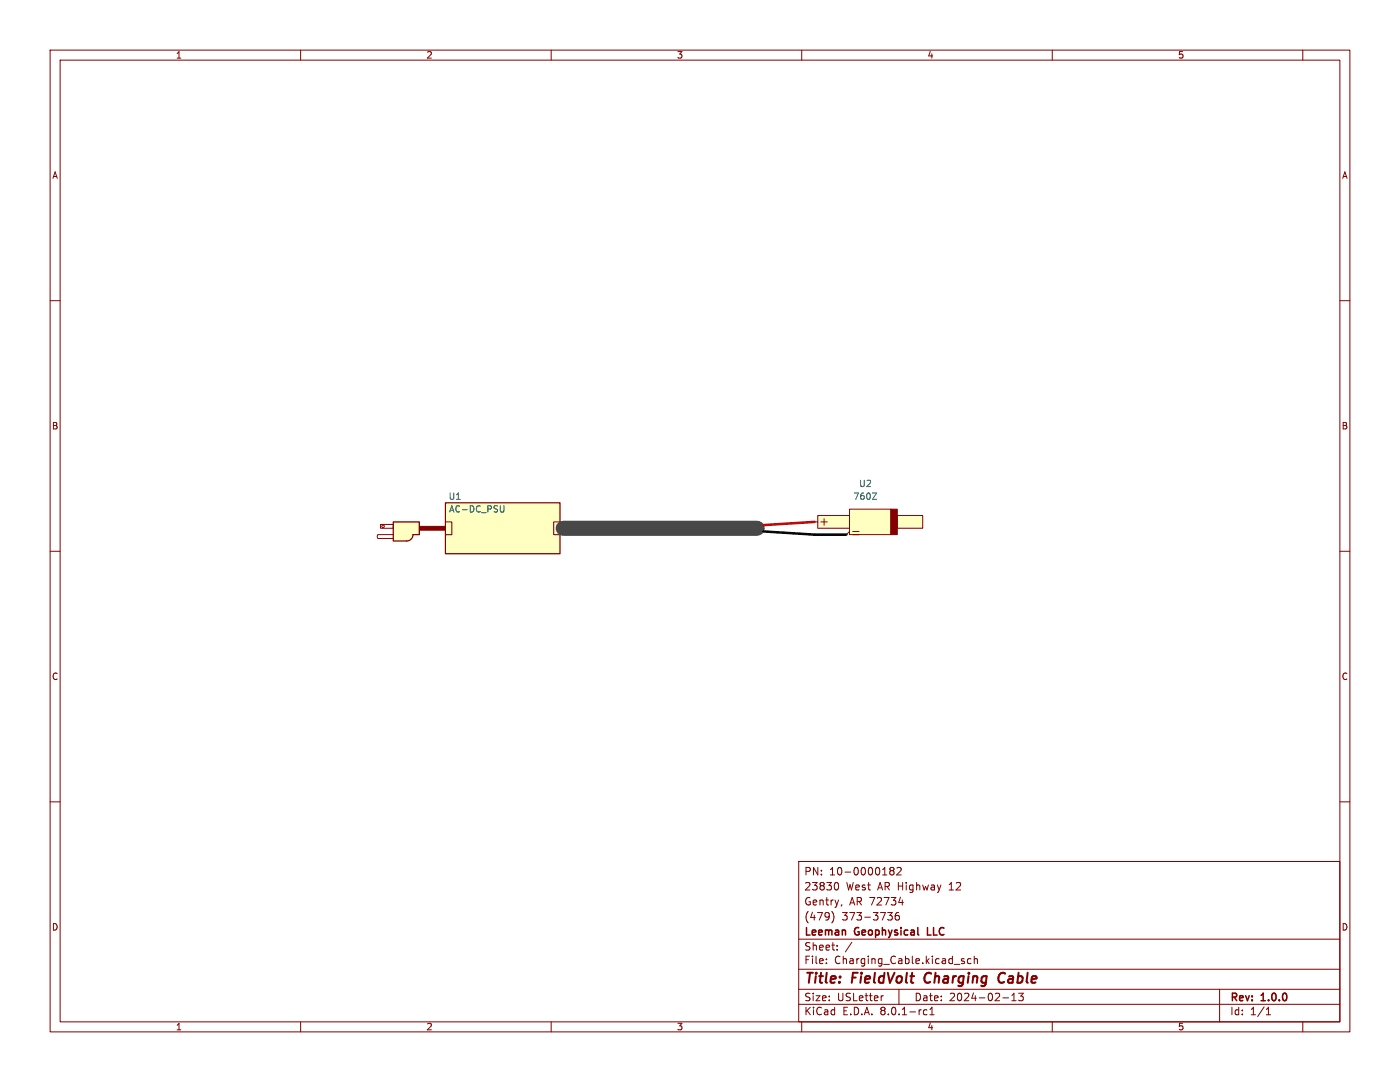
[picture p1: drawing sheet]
<svg xmlns="http://www.w3.org/2000/svg" width="279mm" height="216mm" viewBox="0 0 279 216" stroke-linecap="round" stroke-linejoin="round" font-family="sans-serif">
<g fill="none" stroke="#840000" stroke-width=".2">
<path d="M10 10h259.4v195.9h-259.4zM12 12h255.4v191.9h-255.4zM60 10v2M110 10v2M160 10v2M210 10v2M260 10v2M10 60h2M267.4 60h2M10 110h2M267.4 110h2M10 160h2"/>
<path d="M267.4 160h2M159.4 171.9h108v32h-108zM166.9 176.1a.8 .8 0 0 1 .5 .7 .8 .8 0 0 1-.5 .8M177.9 173.7l-.3-.3 .3-.3 .4 .1 .1 .2-.3 .3M177.9 173.7l-.3 .3v.3l.3 .3 .4-.1 .1-.2v-.3l-.3-.3M177.9 173.7h.2M179 173.2l.6-.1 .3 .4-1 1.1h1M180.1 179.6v1M159.4 197.4h108M159.4 193.4h108M159.4 187.4h108M164.9 192.1v.2"/>
<path d="M164.9 191.4v.1M166.1 181.9a1.74 1.74 0 0 1-.1 2.3M167.1 189.4v.2M167.1 188.7v.1M168 180.5l-.1 .3M170 188l-1.3 1.9M176.3 198.7l-.3 .1M177.1 182.1h1l-.5 .6 .4 .1 .1 .5-.3 .3h-.4M179.4 182.1l-.5 .1a1.01 1.01 0 0 0 0 1.4l.5-.2 .1-.5-.3-.2h-.4l-.2 .2M179.4 180.1h.9M179.4 197.4v3M191.9 191.7l.6 .3-.1 .2-.4 .1"/>
<path d="M191.9 191.4h.5M193.8 191.4l-.4-.1-.3 .3 .1 .6h.6M194.4 191.4l.2-.1 .4 .1 .1 .9M194.4 190.8v1.5M200.1 199.1h1.2M201.9 199.7h.9M201.9 198.6l.5-.4v1.5M203.3 198.2h.9l-.5 .6 .4 .1v.6l-.2 .2-.6-.2M243.4 197.4v6.5M60 203.9v2M110 203.9v2M159.4 200.4h108"/>
<path d="M160 203.9v2M185 201.6l-.4-.1-.3 .3 .1 .6h.6M185.6 202.5h.8M185.6 201.4l.4-.4v1.5M210 203.9v2M252.7 202.5h.9M252.7 201.4l.4-.4v1.5M260 203.9v2"/>
</g>
<path d="M184.8 194.4l-.3 .8 .3 .8M200.2 194.1a1.07 1.07 0 0 0-.9 .8 1.07 1.07 0 0 0 .5 1.2l.5-.1" fill="none" stroke="#840000" stroke-width=".4"/>
<path d="M185.1 185.1v1.5h.7" fill="none" stroke="#840000" stroke-width=".3"/>
<path d="M81.1 106.7h1.3a1.27 1.27 0 0 1-1.2 1.3z" fill="#ffffc2" stroke="#ffffc2" stroke-width=".2"/>
<g fill="#ffffc2">
<path d="M88.9 100.3h22.9v10.2h-22.9z"/>
<path d="M78.5 104.1h5.2v2.6h-1.3l-1.2 1.3h-2.7z"/>
</g>
<g fill="none" stroke="#840000" stroke-width=".2">
<path d="M75.9 104.6h2.6v.8h-2.6zM78.5 106.7h-3.1l-.1 .4 .1 .3h3.1M88.9 104.1h1.3v2.6h-1.3M111.8 104.1h-1.3v2.6h1.3"/>
<circle cx="76.5" cy="105" r=".25"/>
</g>
<path d="M78.5 104.1h5.2v2.6h-1.3a1.27 1.27 0 0 1-1.2 1.3h-2.7zM88.9 100.3h22.9v10.2h-22.9z" fill="none" stroke="#840000" stroke-width=".25"/>
<path d="M83.7 105h5.2v.8h-5.2z" fill="#840000" stroke="#840000" stroke-width=".2"/>
<path d="M100.6 100.9v1l-.1 .2-.4 .1" fill="none" stroke="#006464" stroke-width=".2"/>
<g fill="#ffffc2">
<path d="M179.1 102.9h5v2.5h-5z"/>
<path d="M169.5 101.6h8.3v5.1h-8.3z"/>
<path d="M163.2 102.9h6.3v2.5h-6.3z"/>
</g>
<path d="M161.3 104.1h1.9M163.2 102.9h6.3v2.5h-6.3zM163.8 104.1h1.3M164.5 103.5v1.3M169.5 101.6h8.3v5.1h-8.3zM169.5 106l-.6 .7h-1.3M170.2 106h1.2M170.2 106.7h1.2M179.1 102.9h5v2.5h-5z" fill="none" stroke="#840000" stroke-width=".2"/>
<path d="M177.8 101.6h1.3v5.1h-1.3z" fill="#840000" stroke="#840000" stroke-width=".2"/>
<path d="M174.1 98.4h.9l-.9 1.2h.9" fill="none" stroke="#006464" stroke-width=".2"/>
<path d="M112.4 105.4h38.7" fill="none" stroke="#484848" stroke-width="3"/>
<path d="M152.4 106l10.2 .7h6.3" fill="none" stroke="#000" stroke-width=".5"/>
<path d="M162.6 104.1l-10.2 .7" fill="none" stroke="#c20000" stroke-width=".5"/>
<g font-size="2.8" fill="#840000">
<text x="160.4" y="196.8">Title:</text>
<text x="170.1" y="196.8">FieldVolt</text>
<text x="185.3" y="196.8">Charging</text>
<text x="200.9" y="196.8">Cable</text>
</g>
<g font-size="2.1" fill="#840000">
<text x="160.4" y="177.9">23830</text>
<text x="160.4" y="174.9">PN:</text>
<text x="165.5" y="174.9">10-0000182</text>
<text x="168.8" y="177.9">West</text>
<text x="175.2" y="177.9">AR Highway</text>
<text x="189.7" y="177.9">12</text>
<text x="160.4" y="183.9">(479)</text>
<text x="160.4" y="180.9">Gentry,</text>
<text x="168" y="183.9">373-3736</text>
<text x="169.5" y="180.9">AR 72734</text>
<text x="160.4" y="189.9">Sheet:</text>
<text x="160.4" y="187.1">Leeman</text>
<text x="170.6" y="187.1">Geophysical</text>
<text x="185.7" y="187.1">LLC</text>
<text x="160.4" y="192.6">File:</text>
<text x="166.5" y="192.6">Charging_Cable.kicad_sch</text>
<text x="160.4" y="202.8">KiCad</text>
<text x="160.4" y="200">Size:</text>
<text x="167.1" y="200">USLetter</text>
<text x="168.1" y="202.8">E.D.A.</text>
<text x="175.7" y="202.8">8.0.1-rc1</text>
<text x="182.4" y="200">Date:</text>
<text x="189.4" y="200">2024-02-13</text>
<text x="245.4" y="200.2">Rev:</text>
<text x="245.4" y="202.8">Id:</text>
<text x="249.5" y="202.8">1/1</text>
<text x="251.8" y="200.2">1.0.0</text>
</g>
<g font-size="1.8" fill="#840000">
<text x="35" y="11.9">1</text>
<text x="85" y="11.9">2</text>
<text x="135" y="11.9">3</text>
<text x="185" y="11.9">4</text>
<text x="235" y="11.9">5</text>
<text x="10.3" y="35.9">A</text>
<text x="267.7" y="35.9">A</text>
<text x="10.3" y="85.9">B</text>
<text x="267.7" y="85.9">B</text>
<text x="10.3" y="135.9">C</text>
<text x="267.7" y="135.9">C</text>
<text x="10.3" y="185.9">D</text>
<text x="267.7" y="185.9">D</text>
<text x="35" y="205.8">1</text>
<text x="85" y="205.8">2</text>
<text x="135" y="205.8">3</text>
<text x="185" y="205.8">4</text>
<text x="235" y="205.8">5</text>
</g>
<g font-size="1.8" fill="#006464">
<text x="89.4" y="99.9">U1</text>
<text x="170.2" y="99.9">760Z</text>
<text x="171.3" y="97.4">U2</text>
<text x="89.5" y="102.5">AC-DC_PSU</text>
</g>
</svg>
